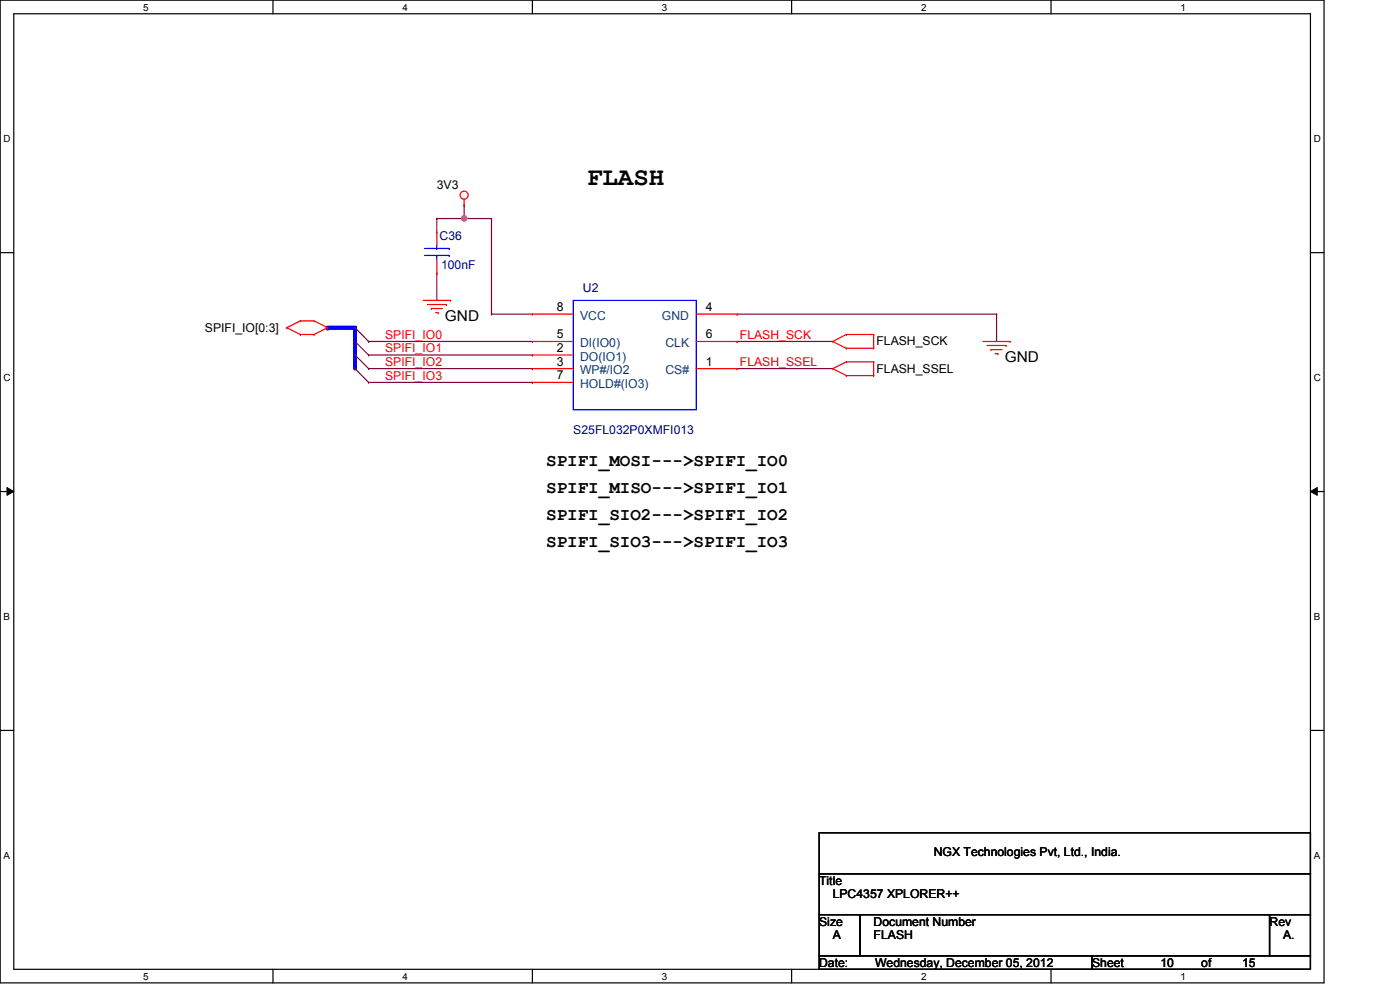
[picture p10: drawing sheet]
<svg xmlns="http://www.w3.org/2000/svg" width="297mm" height="210mm" viewBox="0 0 297 210" stroke-linecap="round" stroke-linejoin="round" font-family="sans-serif">
<path d="M0 0h280.9v208.5h-280.9zM2.9 2.9h275.1v202.7h-275.1z" fill="none" stroke="#000" stroke-width=".25"/>
<g fill="#fff">
<path d="M30.4 .3h1.1v2.4h-1.1z"/>
<path d="M30.4 205.9h1.1v2.3h-1.1z"/>
</g>
<path d="M57.9 0v2.9M57.9 205.6v2.9" fill="none" stroke="#000" stroke-width=".25"/>
<g fill="#fff">
<path d="M85.4 .3h1.1v2.4h-1.1z"/>
<path d="M85.4 205.9h1.1v2.3h-1.1z"/>
</g>
<path d="M112.9 0v2.9M112.9 205.6v2.9" fill="none" stroke="#000" stroke-width=".25"/>
<g fill="#fff">
<path d="M140.4 .3h1.2v2.4h-1.2z"/>
<path d="M140.4 205.9h1.2v2.3h-1.2z"/>
</g>
<path d="M167.9 0v2.9M167.9 205.6v2.9" fill="none" stroke="#000" stroke-width=".25"/>
<g fill="#fff">
<path d="M195.4 .3h1.2v2.4h-1.2z"/>
<path d="M195.4 205.9h1.2v2.3h-1.2z"/>
</g>
<path d="M223 0v2.9M223 205.6v2.9" fill="none" stroke="#000" stroke-width=".25"/>
<g fill="#fff">
<path d="M250.4 .3h1.2v2.4h-1.2z"/>
<path d="M250.4 205.9h1.2v2.3h-1.2z"/>
<path d="M.8 28.2h1.4v2.4h-1.4z"/>
<path d="M278.7 28.2h1.5v2.4h-1.5z"/>
<path d="M.8 78.9h1.4v2.3h-1.4z"/>
<path d="M278.7 78.9h1.5v2.3h-1.5z"/>
</g>
<path d="M0 53.6h2.9M278 53.6h2.9" fill="none" stroke="#000" stroke-width=".25"/>
<g fill="#fff">
<path d="M.8 129.6h1.3v2.3h-1.3z"/>
<path d="M278.7 129.6h1.4v2.3h-1.4z"/>
</g>
<path d="M0 104.3h2.9M278 104.3h2.9" fill="none" stroke="#000" stroke-width=".25"/>
<path d="M1.5 103.4l1.4 .9-1.4 .8zM278 104.3l1.4-.9v1.7z" fill="#000"/>
<path d="M1.5 103.4l1.4 .9-1.4 .8zM278 104.3l1.4-.9v1.7z" fill="none" stroke="#000" stroke-width=".21"/>
<g fill="#fff">
<path d="M.8 180.3h1.3v2.3h-1.3z"/>
<path d="M278.7 180.3h1.4v2.3h-1.4z"/>
</g>
<path d="M0 154.9h2.9M278 154.9h2.9" fill="none" stroke="#000" stroke-width=".25"/>
<g fill="none" stroke="#800040" stroke-width=".25">
<path d="M98.5 46.4h.1M98.5 46.4h5.8M104.3 46.4h.1M104.3 46.4v20.2M104.3 66.6h.1M104.3 66.6h8.6M156.4 78.2h.1M156.4 72.4h.1M156.4 66.6h.1M156.4 78.2h20.3M156.4 72.4h20.3M156.4 66.6h55"/>
<path d="M211.4 66.6h.1M211.4 66.6v5.8"/>
</g>
<circle cx="98.5" cy="46.3" r=".56" fill="#f0f"/>
<circle cx="98.5" cy="46.3" r=".56" fill="none" stroke="#f0f" stroke-width=".25"/>
<path d="M92.7 46.4h.1M92.7 58h.1M92.7 46.4v2.8M92.7 58v5.7M98.5 43.5h.1M98.5 43.5v2.9h-5.8" fill="none" stroke="#800040" stroke-width=".25"/>
<path d="M69.5 69.5h5.8" fill="none" stroke="#00f" stroke-width=".85"/>
<circle cx="69.5" cy="69.5" r=".42" fill="#00f"/>
<path d="M78.2 72.4h34.7M78.2 75.3h34.7M78.2 78.2h34.7M112.9 72.4h.1M112.9 75.3h.1M112.9 78.2h.1M78.2 81.1h34.7M112.9 81.1h.1" fill="none" stroke="#800040" stroke-width=".25"/>
<path d="M75.3 75.3v2.9" fill="none" stroke="#00f" stroke-width=".85"/>
<circle cx="75.3" cy="75.3" r=".42" fill="#00f"/>
<path d="M75.3 72.4v2.9" fill="none" stroke="#00f" stroke-width=".85"/>
<circle cx="75.3" cy="72.4" r=".42" fill="#00f"/>
<path d="M75.3 69.5v2.9" fill="none" stroke="#00f" stroke-width=".85"/>
<circle cx="75.3" cy="69.5" r=".42" fill="#00f"/>
<g fill="none" stroke="#f00" stroke-width=".25">
<path d="M92.7 49.2h.1M92.7 58h.1M92.7 49.2v3M92.7 55v3M98.5 43.5h.1M98.5 42.3v1.2M60.8 69.5h.1M60.8 69.5l2.9 1.5M63.7 68.1h.1M63.7 71h.1M63.7 71h2.9M63.7 68.1h2.9"/>
<path d="M63.7 68.1l-2.9 1.4M66.6 68.1h.1M66.6 71h.1M66.6 68.1l2.9 1.4M69.5 69.5h.1M69.5 69.5l-2.9 1.5M89.8 63.7h5.8M90.7 64.6h4M91.5 65.4h.1M91.5 65.4h2.4M92.4 66.3h.6M93 66.3h.1"/>
<path d="M94.7 64.6h.1M95.6 63.7h.1M112.9 72.4h.1M112.9 75.3h.1M112.9 66.6h.1M112.9 78.2h.1M112.9 72.4h8.7M112.9 78.2h8.7M112.9 75.3h8.7M112.9 66.6h8.7M147.7 72.4h8.7M147.7 78.2h8.7"/>
<path d="M147.7 66.6h8.7M156.4 78.2h.1M156.4 72.4h.1M156.4 66.6h.1M176.7 72.4h.1M176.7 78.2h.1M176.7 72.4l2.8 1.5M176.7 78.2l2.8 1.5M179.5 71h.1M179.5 73.9h.1M179.5 76.8h.1M179.5 79.7h.1"/>
<path d="M179.5 71l-2.8 1.4M179.5 71h5.8M179.5 73.9h5.8M179.5 76.8l-2.8 1.4M179.5 76.8h5.8M179.5 79.7h5.8M185.3 71h.1M185.3 73.9h.1M185.3 76.8h.1M185.3 79.7h.1M185.3 71v2.9M185.3 76.8v2.9"/>
<path d="M208.5 72.4h5.8M209.4 73.3h4M210.2 74.2h.1M210.2 74.2h2.4M211.1 75h.6M211.7 75h.1M213.4 73.3h.1M214.3 72.4h.1M112.9 81.1h.1M112.9 81.1h8.7"/>
<circle cx="98.5" cy="41.4" r=".85"/>
</g>
<path d="M75.3 69.5l2.9 2.9M75.3 72.4l2.9 2.9M75.3 75.3l2.9 2.9M75.3 78.2l2.9 2.9M78.2 72.4h.1M78.2 75.3h.1M78.2 78.2h.1M78.2 81.1h.1" fill="none" stroke="#800040" stroke-width=".25"/>
<path d="M173.8 176.7h104.2v8.6h-104.2zM173.8 185.3h104.2v8.7h-104.2zM173.8 194h8.7v8.7h-8.7zM182.5 194h86.8v8.7h-86.8zM269.3 194h8.7v8.7h-8.7zM173.8 202.7h57.9v2.9h-57.9zM231.7 202.7h46.3v2.9h-46.3z" fill="none" stroke="#000" stroke-width=".25"/>
<path d="M90.1 54.2h5.2M90.1 52.7h5.2M92.7 52.7h.1M92.7 54.2h.1M92.7 52.2v.5M92.7 54.2v.8M95.3 54.2h.1M95.3 52.7h.1M121.6 63.7h26.1v23.2h-26.1z" fill="none" stroke="#00f" stroke-width=".25"/>
<circle cx="98.5" cy="46.3" r=".56" fill="#f0f"/>
<circle cx="98.5" cy="46.3" r=".56" fill="none" stroke="#f0f" stroke-width=".25"/>
<text font-size="5.5" x="124.5" y="39.3">FLASH</text>
<g font-size="3.7">
<text x="115.9" y="98.8">SPIFI_MOSI---&gt;SPIFI_IO0</text>
<text x="115.9" y="104.6">SPIFI_MISO---&gt;SPIFI_IO1</text>
<text x="115.9" y="110.3">SPIFI_SIO2---&gt;SPIFI_IO2</text>
<text x="115.9" y="116.1">SPIFI_SIO3---&gt;SPIFI_IO3</text>
</g>
<g font-size="3.2">
<text x="94.4" y="68">GND</text>
<text x="213.1" y="76.7">GND</text>
</g>
<g font-size="2.6">
<text x="92.7" y="40">3V3</text>
<text x="118.2" y="66">8</text>
<text x="149.7" y="66">4</text>
<text x="43.5" y="70.4">SPIFI_IO[0:3]</text>
<text x="118.2" y="71.8">5</text>
<text x="149.7" y="71.8">6</text>
<text x="118.2" y="74.7">2</text>
<text x="118.2" y="77.6">3</text>
<text x="149.7" y="77.6">1</text>
<text x="185.9" y="73.3">FLASH_SCK</text>
<text x="118.2" y="80.5">7</text>
<text x="185.9" y="79.1">FLASH_SSEL</text>
<text x="198.1" y="181.6">NGX Technologies Pvt, Ltd., India.</text>
<text x="173.8" y="187.7">Title</text>
<text x="176.7" y="190.6">LPC4357 XPLORER++</text>
<text x="173.8" y="196.3">Size</text>
<text x="185.3" y="196.3">Document Number</text>
<text x="269.3" y="196.3">Rev</text>
<text x="176.7" y="199.3">A</text>
<text x="185.3" y="199.3">FLASH</text>
<text x="272.2" y="199.3">A.</text>
<text x="173.8" y="205.1">Date:</text>
<text x="185.6" y="205.1">Wednesday, December 05, 2012</text>
<text x="231.7" y="205.1">Sheet</text>
<text x="246.2" y="205.1">10</text>
<text x="254.8" y="205.1">of</text>
<text x="263.5" y="205.1">15</text>
</g>
<g font-size="2.6" fill="#000080">
<text x="93.3" y="51">C36</text>
<text x="93.6" y="57.1">100nF</text>
<text x="123.7" y="62">U2</text>
<text x="121.6" y="92.1">S25FL032P0XMFI013</text>
</g>
<g font-size="2.6" fill="#f00">
<text x="81.7" y="71.8">SPIFI_IO0</text>
<text x="157" y="71.8">FLASH_SCK</text>
<text x="81.7" y="74.7">SPIFI_IO1</text>
<text x="81.7" y="77.6">SPIFI_IO2</text>
<text x="157" y="77.6">FLASH_SSEL</text>
<text x="81.7" y="80.5">SPIFI_IO3</text>
</g>
<g font-size="2.6" fill="#004080">
<text x="123.1" y="67.8">VCC</text>
<text x="140.4" y="67.8">GND</text>
<text x="123.1" y="73.6">DI(IO0)</text>
<text x="123.1" y="76.5">DO(IO1)</text>
<text x="141.2" y="73.6">CLK</text>
<text x="123.1" y="82.3">HOLD#(IO3)</text>
<text x="123.1" y="79.4">WP#/IO2</text>
<text x="141.2" y="79.4">CS#</text>
</g>
<g font-size="2.1">
<text x="30.4" y="2.2">5</text>
<text x="85.4" y="2.2">4</text>
<text x="140.4" y="2.2">3</text>
<text x="195.4" y="2.2">2</text>
<text x="250.4" y="2.2">1</text>
<text x=".8" y="30.1">D</text>
<text x="278.7" y="30.1">D</text>
<text x=".8" y="80.8">C</text>
<text x="278.7" y="80.8">C</text>
<text x=".8" y="131.5">B</text>
<text x="278.7" y="131.5">B</text>
<text x=".8" y="182.2">A</text>
<text x="278.7" y="182.2">A</text>
<text x="30.4" y="207.8">5</text>
<text x="85.4" y="207.8">4</text>
<text x="140.4" y="207.8">3</text>
<text x="195.4" y="207.8">2</text>
<text x="250.4" y="207.8">1</text>
</g>
</svg>
